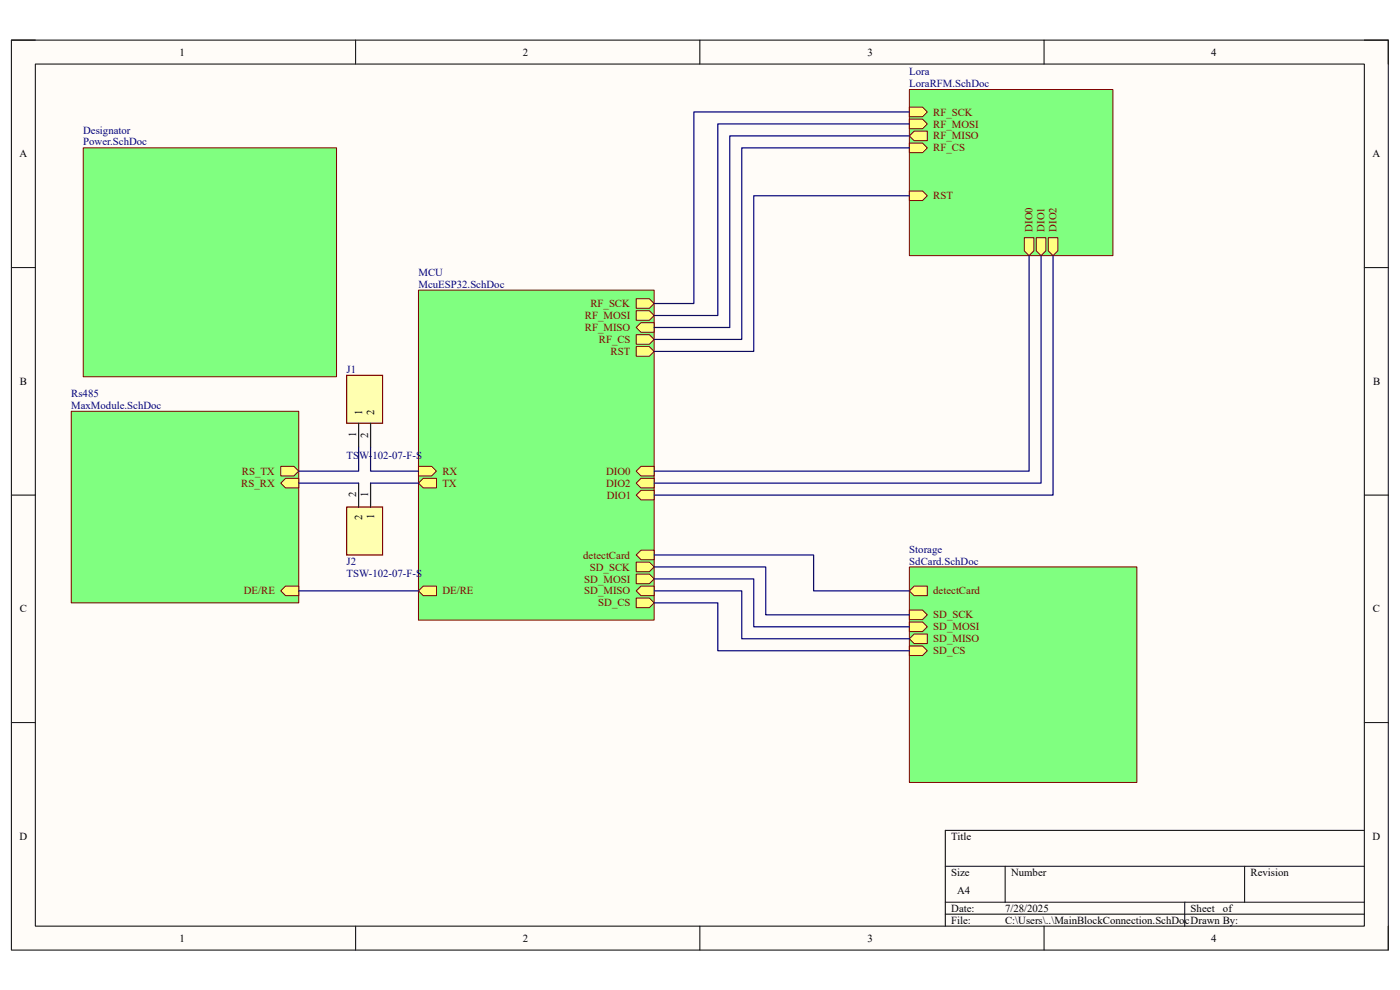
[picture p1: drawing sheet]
<svg xmlns="http://www.w3.org/2000/svg" width="297mm" height="210mm" viewBox="0 0 297 210" stroke-linecap="round" stroke-linejoin="round" font-family="sans-serif">
<path d="M2.4 8.5h292.1v193h-292.1z" fill-rule="evenodd" fill="#fffcf8"/>
<path d="M2.4 8.5h292.1v193h-292.1z" fill="none" stroke="#000" stroke-width=".21"/>
<path d="M7.5 13.6h281.9v182.9h-281.9z" fill-rule="evenodd" fill="#fffcf8"/>
<g fill="none" stroke="#000" stroke-width=".21">
<path d="M2.4 8.5h5.1M7.5 13.6h281.9v182.9h-281.9zM75.4 8.5v5.1M148.5 8.5v5.1M221.5 8.5v5.1M289.4 8.5h5.1v5.1M2.4 56.8h5.1M289.4 56.8h5.1M2.4 105h5.1M289.4 105h5.1M2.4 153.3h5.1M289.4 153.3h5.1"/>
<path d="M289.4 176.1h-88.9v20.4M75.4 196.5v5M148.5 196.5v5M200.5 183.8h88.9M200.5 191.4h88.9M200.5 193.9h88.9M213.2 183.8v7.6M221.5 196.5v5M251.3 191.4v5.1M264 183.8v7.6M294.5 196.5v5"/>
</g>
<path d="M88.8 61.5h50v70.1h-50z" fill-rule="evenodd" fill="#80ff80"/>
<path d="M88.8 61.5h50v70.1h-50z" fill="none" stroke="#800000" stroke-width=".21"/>
<path d="M88.8 102.5l1-1h2.8v2h-2.8z" fill-rule="evenodd" fill="#ffff80"/>
<path d="M88.8 102.5l1-1h2.8v2h-2.8z" fill="none" stroke="#800000" stroke-width=".21"/>
<path d="M88.8 98.9h2.8l1 1-1 1.1h-2.8z" fill-rule="evenodd" fill="#ffff80"/>
<path d="M88.8 98.9h2.8l1 1-1 1.1h-2.8z" fill="none" stroke="#800000" stroke-width=".21"/>
<path d="M135 63.4h2.8l1 1-1 1h-2.8z" fill-rule="evenodd" fill="#ffff80"/>
<path d="M135 63.4h2.8l1 1-1 1h-2.8z" fill="none" stroke="#800000" stroke-width=".21"/>
<path d="M135 125.3l1-1h2.8v2.1h-2.8z" fill-rule="evenodd" fill="#ffff80"/>
<path d="M135 125.3l1-1h2.8v2.1h-2.8z" fill="none" stroke="#800000" stroke-width=".21"/>
<path d="M135 121.8h2.8l1 1-1 1h-2.8z" fill-rule="evenodd" fill="#ffff80"/>
<path d="M135 121.8h2.8l1 1-1 1h-2.8z" fill="none" stroke="#800000" stroke-width=".21"/>
<path d="M135 71h2.8l1 1-1 1h-2.8z" fill-rule="evenodd" fill="#ffff80"/>
<path d="M135 71h2.8l1 1-1 1h-2.8z" fill="none" stroke="#800000" stroke-width=".21"/>
<path d="M135 126.9h2.8l1 1-1 1h-2.8z" fill-rule="evenodd" fill="#ffff80"/>
<path d="M135 126.9h2.8l1 1-1 1h-2.8z" fill="none" stroke="#800000" stroke-width=".21"/>
<path d="M135 119.3h2.8l1 1-1 1h-2.8z" fill-rule="evenodd" fill="#ffff80"/>
<path d="M135 119.3h2.8l1 1-1 1h-2.8z" fill="none" stroke="#800000" stroke-width=".21"/>
<path d="M135 65.9h2.8l1 1-1 1h-2.8z" fill-rule="evenodd" fill="#ffff80"/>
<path d="M135 65.9h2.8l1 1-1 1h-2.8z" fill="none" stroke="#800000" stroke-width=".21"/>
<path d="M135 69.5l1-1h2.8v2h-2.8z" fill-rule="evenodd" fill="#ffff80"/>
<path d="M135 69.5l1-1h2.8v2h-2.8z" fill="none" stroke="#800000" stroke-width=".21"/>
<path d="M135 73.5h2.8l1 1-1 1.1h-2.8z" fill-rule="evenodd" fill="#ffff80"/>
<path d="M135 73.5h2.8l1 1-1 1.1h-2.8z" fill="none" stroke="#800000" stroke-width=".21"/>
<path d="M135 117.7l1-1h2.8v2h-2.8z" fill-rule="evenodd" fill="#ffff80"/>
<path d="M135 117.7l1-1h2.8v2h-2.8z" fill="none" stroke="#800000" stroke-width=".21"/>
<path d="M88.8 125.3l1-1h2.8v2.1h-2.8z" fill-rule="evenodd" fill="#ffff80"/>
<path d="M88.8 125.3l1-1h2.8v2.1h-2.8z" fill="none" stroke="#800000" stroke-width=".21"/>
<path d="M135 102.5l1-1h2.8v2h-2.8z" fill-rule="evenodd" fill="#ffff80"/>
<path d="M135 102.5l1-1h2.8v2h-2.8z" fill="none" stroke="#800000" stroke-width=".21"/>
<path d="M135 105l1-1h2.8v2h-2.8z" fill-rule="evenodd" fill="#ffff80"/>
<path d="M135 105l1-1h2.8v2h-2.8z" fill="none" stroke="#800000" stroke-width=".21"/>
<path d="M135 99.9l1-1h2.8v2.1h-2.8z" fill-rule="evenodd" fill="#ffff80"/>
<path d="M135 99.9l1-1h2.8v2.1h-2.8z" fill="none" stroke="#800000" stroke-width=".21"/>
<path d="M17.7 31.4h53.7v48.5h-53.7z" fill-rule="evenodd" fill="#80ff80"/>
<path d="M17.7 31.4h53.7v48.5h-53.7z" fill="none" stroke="#800000" stroke-width=".21"/>
<path d="M192.9 19h43.2v35.2h-43.2z" fill-rule="evenodd" fill="#80ff80"/>
<path d="M192.9 19h43.2v35.2h-43.2z" fill="none" stroke="#800000" stroke-width=".21"/>
<path d="M192.9 40.5h2.8l1 1-1 1h-2.8z" fill-rule="evenodd" fill="#ffff80"/>
<path d="M192.9 40.5h2.8l1 1-1 1h-2.8z" fill="none" stroke="#800000" stroke-width=".21"/>
<path d="M192.9 28.8l1-1h2.8v2h-2.8z" fill-rule="evenodd" fill="#ffff80"/>
<path d="M192.9 28.8l1-1h2.8v2h-2.8z" fill="none" stroke="#800000" stroke-width=".21"/>
<path d="M192.9 30.4h2.8l1 1-1 1h-2.8z" fill-rule="evenodd" fill="#ffff80"/>
<path d="M192.9 30.4h2.8l1 1-1 1h-2.8z" fill="none" stroke="#800000" stroke-width=".21"/>
<path d="M192.9 22.7h2.8l1 1-1 1.1h-2.8z" fill-rule="evenodd" fill="#ffff80"/>
<path d="M192.9 22.7h2.8l1 1-1 1.1h-2.8z" fill="none" stroke="#800000" stroke-width=".21"/>
<path d="M192.9 25.3h2.8l1 1-1 1h-2.8z" fill-rule="evenodd" fill="#ffff80"/>
<path d="M192.9 25.3h2.8l1 1-1 1h-2.8z" fill="none" stroke="#800000" stroke-width=".21"/>
<path d="M217.3 50.4h2v2.8l-1 1-1-1z" fill-rule="evenodd" fill="#ffff80"/>
<path d="M217.3 50.4h2v2.8l-1 1-1-1z" fill="none" stroke="#800000" stroke-width=".21"/>
<path d="M219.8 50.4h2.1v2.8l-1 1-1.1-1z" fill-rule="evenodd" fill="#ffff80"/>
<path d="M219.8 50.4h2.1v2.8l-1 1-1.1-1z" fill="none" stroke="#800000" stroke-width=".21"/>
<path d="M222.4 50.4h2v2.8l-1 1-1-1z" fill-rule="evenodd" fill="#ffff80"/>
<path d="M222.4 50.4h2v2.8l-1 1-1-1z" fill="none" stroke="#800000" stroke-width=".21"/>
<path d="M15.1 87.2h48.3v40.7h-48.3z" fill-rule="evenodd" fill="#80ff80"/>
<path d="M15.1 87.2h48.3v40.7h-48.3z" fill="none" stroke="#800000" stroke-width=".21"/>
<path d="M59.6 125.3l1-1h2.8v2.1h-2.8z" fill-rule="evenodd" fill="#ffff80"/>
<path d="M59.6 125.3l1-1h2.8v2.1h-2.8z" fill="none" stroke="#800000" stroke-width=".21"/>
<path d="M59.6 98.9h2.8l1 1-1 1.1h-2.8z" fill-rule="evenodd" fill="#ffff80"/>
<path d="M59.6 98.9h2.8l1 1-1 1.1h-2.8z" fill="none" stroke="#800000" stroke-width=".21"/>
<path d="M59.6 102.5l1-1h2.8v2h-2.8z" fill-rule="evenodd" fill="#ffff80"/>
<path d="M59.6 102.5l1-1h2.8v2h-2.8z" fill="none" stroke="#800000" stroke-width=".21"/>
<path d="M73.5 79.6h7.7v10.2h-7.7z" fill-rule="evenodd" fill="#ffffb0"/>
<path d="M73.5 79.6h7.7v10.2h-7.7z" fill="none" stroke="#800000" stroke-width=".25"/>
<path d="M76.1 89.8v5.1M78.6 89.8v5.1" fill="none" stroke="#000" stroke-width=".25"/>
<path d="M73.5 107.6h7.7v10.1h-7.7z" fill-rule="evenodd" fill="#ffffb0"/>
<path d="M73.5 107.6h7.7v10.1h-7.7z" fill="none" stroke="#800000" stroke-width=".25"/>
<path d="M76.1 102.5v5.1M78.6 102.5v5.1" fill="none" stroke="#000" stroke-width=".25"/>
<path d="M192.9 120.3h48.3v45.7h-48.3z" fill-rule="evenodd" fill="#80ff80"/>
<path d="M192.9 120.3h48.3v45.7h-48.3z" fill="none" stroke="#800000" stroke-width=".21"/>
<path d="M192.9 125.3l1-1h2.8v2.1h-2.8z" fill-rule="evenodd" fill="#ffff80"/>
<path d="M192.9 125.3l1-1h2.8v2.1h-2.8z" fill="none" stroke="#800000" stroke-width=".21"/>
<path d="M192.9 132h2.8l1 1-1 1h-2.8z" fill-rule="evenodd" fill="#ffff80"/>
<path d="M192.9 132h2.8l1 1-1 1h-2.8z" fill="none" stroke="#800000" stroke-width=".21"/>
<path d="M192.9 137h2.8l1 1-1 1.1h-2.8z" fill-rule="evenodd" fill="#ffff80"/>
<path d="M192.9 137h2.8l1 1-1 1.1h-2.8z" fill="none" stroke="#800000" stroke-width=".21"/>
<path d="M192.9 135.5l1-1h2.8v2h-2.8z" fill-rule="evenodd" fill="#ffff80"/>
<path d="M192.9 135.5l1-1h2.8v2h-2.8z" fill="none" stroke="#800000" stroke-width=".21"/>
<path d="M192.9 129.4h2.8l1 1-1 1h-2.8z" fill-rule="evenodd" fill="#ffff80"/>
<path d="M192.9 129.4h2.8l1 1-1 1h-2.8z" fill="none" stroke="#800000" stroke-width=".21"/>
<g fill="none" stroke="#000080" stroke-width=".25">
<path d="M192.9 23.7h-45.7v40.7h-8.4M192.9 26.3h-40.6v40.6h-13.5M192.9 28.8h-38.1v40.7h-16M192.9 31.4h-35.5v40.6h-18.6M192.9 41.5h-33v33h-21.1M218.3 54.2v45.7h-79.5M220.9 54.2v48.3h-82.1M223.4 54.2v50.8h-84.6M76.1 94.9v5h-12.7M78.6 94.9v5h10.2M63.4 102.5h12.7M78.6 102.5h10.2"/>
<path d="M138.8 117.7h33.8v7.6h20.3M63.4 125.3h25.4M138.8 120.3h23.6v10.1h30.5M138.8 122.8h21.1v10.2h33M138.8 125.3h18.6v10.2h35.5M138.8 127.9h13.5v10.1h40.6"/>
</g>
<g font-size="2.3">
<text x="38.1" y="11.8">1</text>
<text x="110.9" y="11.8">2</text>
<text x="184" y="11.8">3</text>
<text x="256.9" y="11.8">4</text>
<text x="4.1" y="33.4">A</text>
<text x="291.2" y="33.4">A</text>
<text x="4.2" y="81.7">B</text>
<text x="291.3" y="81.7">B</text>
<text x="76.8" y="88" transform="rotate(-90 76.8 88)">1</text>
<text x="79.4" y="88" transform="rotate(-90 79.4 88)">2</text>
<text x="75.6" y="92.7" transform="rotate(-90 75.6 92.7)">1</text>
<text x="78.1" y="92.9" transform="rotate(-90 78.1 92.9)">2</text>
<text x="75.6" y="105.5" transform="rotate(-90 75.6 105.5)">2</text>
<text x="78.1" y="105.5" transform="rotate(-90 78.1 105.5)">1</text>
<text x="76.8" y="110.4" transform="rotate(-90 76.8 110.4)">2</text>
<text x="79.4" y="110.2" transform="rotate(-90 79.4 110.2)">1</text>
<text x="4.2" y="129.9">C</text>
<text x="291.3" y="129.9">C</text>
<text x="4.1" y="178.2">D</text>
<text x="201.8" y="178.2">Title</text>
<text x="291.2" y="178.2">D</text>
<text x="201.8" y="185.8">Size</text>
<text x="214.5" y="185.8">Number</text>
<text x="265.3" y="185.8">Revision</text>
<text x="203.1" y="189.6">A4</text>
<text x="201.8" y="193.4">Date:</text>
<text x="201.8" y="196">File:</text>
<text x="213.2" y="196">C:\Users\..\MainBlockConnection.SchDocDrawn By:</text>
<text x="213.2" y="193.4">7/28/2025</text>
<text x="252.6" y="193.4">Sheet</text>
<text x="259.5" y="193.4">of</text>
<text x="38.1" y="199.8">1</text>
<text x="110.9" y="199.8">2</text>
<text x="184" y="199.8">3</text>
<text x="256.9" y="199.8">4</text>
</g>
<g font-size="2.3" fill="#000080">
<text x="192.9" y="16">Lora</text>
<text x="192.9" y="18.5">LoraRFM.SchDoc</text>
<text x="17.7" y="28.3">Designator</text>
<text x="17.7" y="30.9">Power.SchDoc</text>
<text x="88.8" y="58.5">MCU</text>
<text x="88.8" y="61">McuESP32.SchDoc</text>
<text x="73.5" y="79.1">J1</text>
<text x="15.1" y="84.2">Rs485</text>
<text x="15.1" y="86.7">MaxModule.SchDoc</text>
<text x="73.5" y="97.4">TSW-102-07-F-S</text>
<text x="73.5" y="119.8">J2</text>
<text x="192.9" y="117.2">Storage</text>
<text x="192.9" y="119.8">SdCard.SchDoc</text>
<text x="73.5" y="122.3">TSW-102-07-F-S</text>
</g>
<g font-size="2.3" fill="#800000">
<text x="198" y="29.6">RF_MISO</text>
<text x="198" y="24.5">RF_SCK</text>
<text x="198" y="27.1">RF_MOSI</text>
<text x="198" y="32.1">RF_CS</text>
<text x="198" y="42.3">RST</text>
<text x="219.1" y="49.1" transform="rotate(-90 219.1 49.1)">DIO0</text>
<text x="221.6" y="49.1" transform="rotate(-90 221.6 49.1)">DIO1</text>
<text x="224.2" y="49.1" transform="rotate(-90 224.2 49.1)">DIO2</text>
<text x="125.3" y="65.2">RF_SCK</text>
<text x="124.1" y="67.7">RF_MOSI</text>
<text x="124.1" y="70.2">RF_MISO</text>
<text x="127" y="72.8">RF_CS</text>
<text x="129.5" y="75.3">RST</text>
<text x="51.3" y="100.7">RS_TX</text>
<text x="93.9" y="100.7">RX</text>
<text x="128.6" y="100.7">DIO0</text>
<text x="51.2" y="103.3">RS_RX</text>
<text x="93.9" y="103.3">TX</text>
<text x="128.6" y="103.3">DIO2</text>
<text x="128.7" y="105.8">DIO1</text>
<text x="123.7" y="118.5">detectCard</text>
<text x="124" y="123.6">SD_MOSI</text>
<text x="125.1" y="121">SD_SCK</text>
<text x="51.7" y="126.1">DE/RE</text>
<text x="93.9" y="126.1">DE/RE</text>
<text x="124" y="126.1">SD_MISO</text>
<text x="126.9" y="128.7">SD_CS</text>
<text x="198" y="126.1">detectCard</text>
<text x="198" y="131.2">SD_SCK</text>
<text x="198" y="133.7">SD_MOSI</text>
<text x="198" y="136.3">SD_MISO</text>
<text x="198" y="138.8">SD_CS</text>
</g>
</svg>
